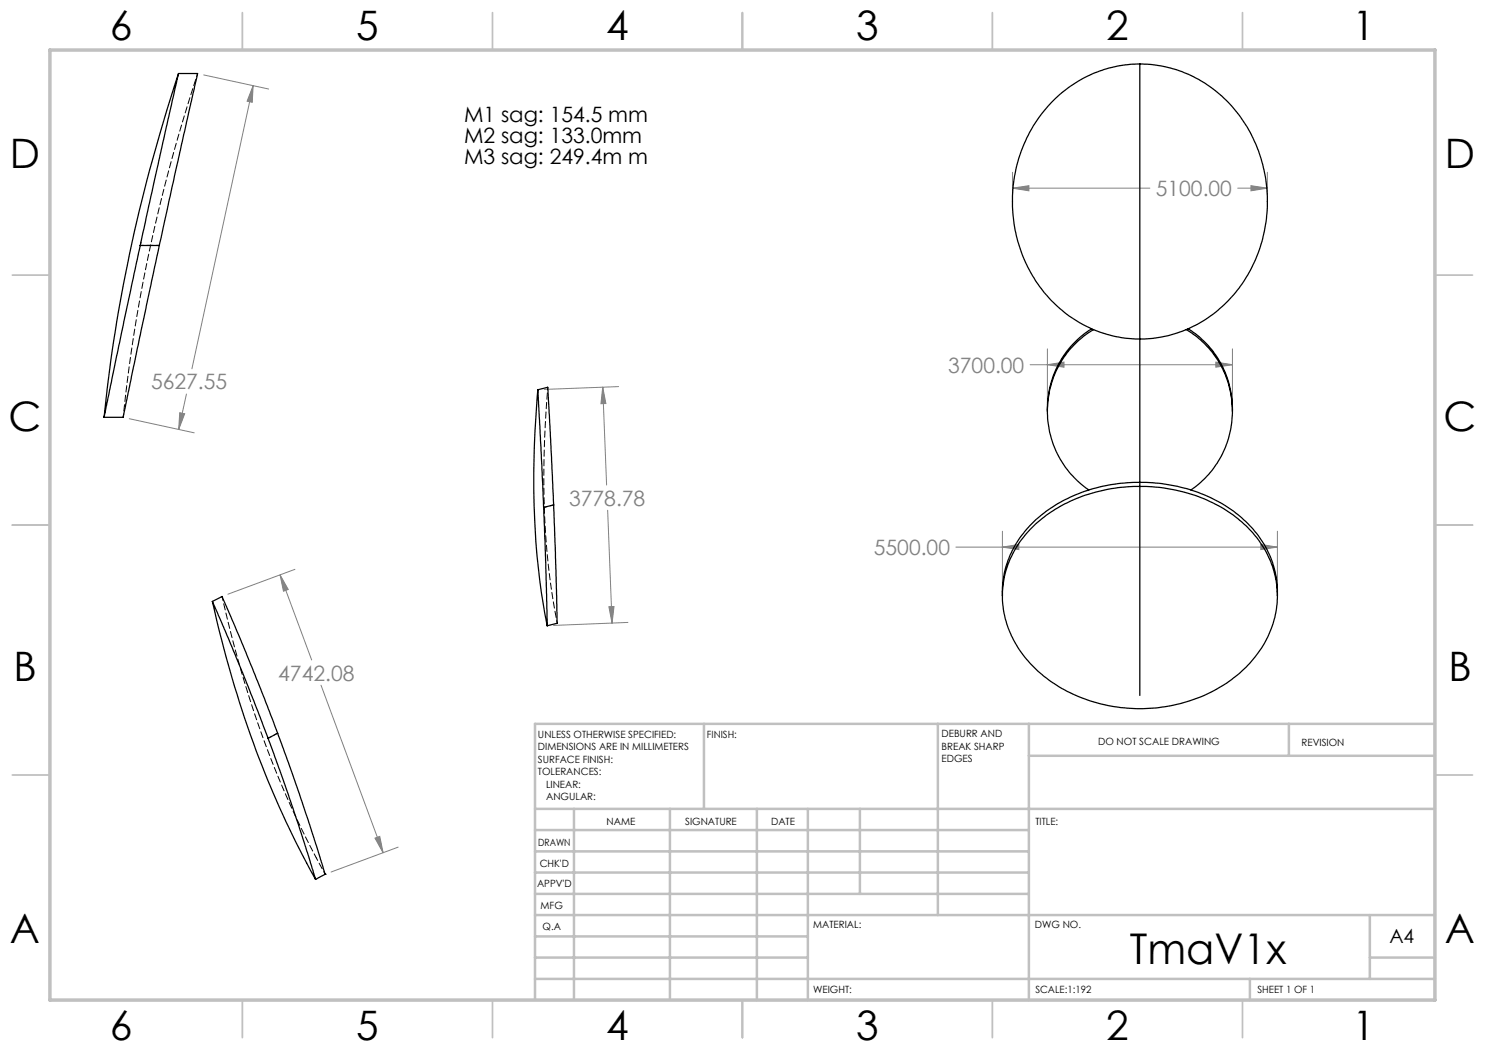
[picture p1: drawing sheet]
<svg xmlns="http://www.w3.org/2000/svg" width="297mm" height="210mm" viewBox="0 0 297 210" stroke-linecap="round" stroke-linejoin="round" font-family="sans-serif">
<g fill="none" stroke="#808080" stroke-width=".2">
<path d="M40.7 15l13 2.8M50.6 17.1l-12.2 56.7M50.6 17.1l-.2 3.4-1-.3zM202.5 34.5v4.5M202.5 37.6h27.5M202.5 37.6l3.3-.5v1.1zM247.5 37.6h6M250.2 37.1l3.3 .5-3.3 .6zM253.5 34.5v4.5M37.3 78.8l-1.6 7.1M120.5 77.4l.8 19.6M120.5 77.4l.7 3.3h-1z"/>
<path d="M123.7 77.3l-14.9 .6M206 72.9h40.5M209.5 69.8v11.2M209.5 72.9l3.3-.5v1zM243.2 72.4l3.3 .5-3.3 .5zM246.5 69.8v11.2M25.9 83.7l12.9 2.9M35.9 82.5l1 .3-1.2 3.1zM56 115l6.3 17M56 115l1.6 2.9-.9 .3zM59 113.9l-13.4 4.9M121.5 102.1l.9 22.5"/>
<path d="M191.2 109.4h64.3M200.5 106.2v11.7M200.5 109.4l3.3-.5v1zM252.2 108.9l3.3 .5-3.3 .5zM255.5 106.2v11.7M64.2 137l12.4 33.6M121.8 121.3h1l-.4 3.3zM125.6 124.5l-14.9 .6M75 167.6l1-.3 .6 3.3zM79.6 169.4l-13.4 5"/>
</g>
<g fill="none" stroke="#c0c0c0" stroke-width=".35">
<path d="M48.5 2.5v7.5M98.5 2.5v7.5M148.5 2.5v7.5M198.5 2.5v7.5M248.5 2.5v7.5M2.5 55h7.5M287 55h7.5M2.5 105h7.5M287 105h7.5M2.5 155h7.5M287 155h7.5M48.5 200v7.5"/>
<path d="M98.5 200v7.5M148.5 200v7.5M198.5 200v7.5M248.5 200v7.5"/>
</g>
<g fill="none" stroke="#c0c0c0" stroke-width=".5">
<path d="M140.8 144.8v17M187.6 144.8v38.2M205.8 144.8v55.2M205.8 151.2h81.2M257.8 144.8v6.4M287 144.8h-180v55.2M107 161.8h180M107 178.8h98.8M107 174.5h98.8M107 170.3h98.8M107 166h98.8M114.8 161.8v38.2"/>
<path d="M134 161.8v38.2M151.4 161.8v38.2M161.6 161.8v38.2M172 161.8v17M107 195.8h180M107 191.5h54.6M107 187.3h54.6M107 183h180M250 195.8v4.2M274 191.5h13M274 183v12.8"/>
</g>
<path d="M10 10h277v190h-277z" fill="none" stroke="#c0c0c0" stroke-width=".7"/>
<path d="M120.5 77.4l.7 3.3h-1zM121.8 121.3h1l-.4 3.3zM75 167.6l1-.3 .6 3.3zM56 115l1.6 2.9-.9 .3zM50.6 17.1l-.2 3.4-1-.3zM35.9 82.5l1 .3-1.2 3.1zM250.2 37.1l3.3 .5-3.3 .6zM202.5 37.6l3.3-.5v1.1zM243.2 72.4l3.3 .5-3.3 .5zM209.5 72.9l3.3-.5v1zM252.2 108.9l3.3 .5-3.3 .5zM200.5 109.4l3.3-.5v1z" fill="#808080"/>
<g fill="none" stroke="#000" stroke-width=".25">
<path d="M35.7 14.7h3.8v.1l-7.6 34.3M35.7 14.7a319.4 319.4 0 0 0-14.9 68.8M35.7 14.7l-7.7 34.4M228 12.8a25.6 25.6 0 0 0-23.9 17.9 28.8 28.8 0 0 0 9.7 32.5 24.5 24.5 0 0 0 14.2 4.6M228 12.8v55M228 12.8a25.7 25.7 0 0 1 24.1 18.5 28.4 28.4 0 0 1-12.6 33.6 24.2 24.2 0 0 1-11.5 2.9M28 49.1l-7.2 34.4M28 49.1h3.9M31.9 49.1l-7.2 34.3-3.9 .1M107.6 78l1.9-.5 .1 .1 1.1 23.4M107.6 78l1.1 23.5M107.6 78a167.7 167.7 0 0 0 1.8 47.2"/>
<path d="M218.3 65.7a18.9 18.9 0 0 0-8.8 16.5M218.7 65.9a18.9 18.9 0 0 0-9.2 16.3M228 67.8v28.7M237.2 65.9a18.9 18.9 0 0 1 9.3 16.3M237.6 65.7a19 19 0 0 1 8.9 16.5M209.5 82.2a19 19 0 0 0 8.3 15.8M228 97.3a29.9 29.9 0 0 0-22.7 9.4 18.7 18.7 0 0 0-4.8 12.5M228 96.5a29.9 29.9 0 0 0-22.7 9.4 19.2 19.2 0 0 0-4.8 13.3M228 96.5v.8M228 97.3a29.9 29.9 0 0 1 22.6 9.4 19.1 19.1 0 0 1 4.9 12.5M228 96.5a29.9 29.9 0 0 1 22.6 9.4 19.2 19.2 0 0 1 4.9 13.3M228 97.3v41.8"/>
<path d="M246.5 82.2a18.9 18.9 0 0 1-8.3 15.8M108.7 101.5l.7 23.7M110.7 101l.7 23.7-2 .5M110.7 101l-2 .5M200.5 119.2a21 21 0 0 0 9.2 16.7 31.7 31.7 0 0 0 38.3-1.3 20.7 20.7 0 0 0 7.5-15.4M42.5 120.3a202.3 202.3 0 0 0 20.6 55.6M42.5 120.3l6 14.2 5.1 13.2M42.5 120.3l1.9-1 6 14.2 5.1 13.1M53.6 147.7l6.1 17.3 3.4 10.9M55.5 146.6l-1.9 1.1M55.5 146.6l4.3 12 5.2 16.3M65 174.9l-1.9 1"/>
<path d="M65 174.9h.1"/>
</g>
<path d="M55.5 146.6l-1.9 1" fill="none" stroke="#000" stroke-width=".2" stroke-dasharray="1.3 .6" stroke-dashoffset=".5"/>
<path d="M28.2 48.4l-.1 .7M63.2 171.6a205.3 205.3 0 0 1-18.8-52.3" fill="none" stroke="#000" stroke-width=".2" stroke-dasharray="1.3 .6" stroke-dashoffset=".4"/>
<path d="M111.4 124.6a164.3 164.3 0 0 1-2-45.3l.2-1.9" fill="none" stroke="#000" stroke-width=".2" stroke-dasharray="1.3 .6" stroke-dashoffset=".8"/>
<path d="M31.9 49.1h-3.8M24.6 83.5a320.6 320.6 0 0 1 14.9-68.8M108.7 101.5l2-.5" fill="none" stroke="#000" stroke-width=".2" stroke-dasharray="1.3 .6" stroke-dashoffset=".6"/>
<path d="M63.2 171.6l1.8 3.2" fill="none" stroke="#000" stroke-width=".2" stroke-dasharray="1.3 .6" stroke-dashoffset=".7"/>
<text font-size="8.5" x="226" y="192.7">TmaV1x</text>
<g font-size="8.1">
<text x="22" y="8">6</text>
<text x="71.2" y="8">5</text>
<text x="121.2" y="8">4</text>
<text x="171.3" y="8">3</text>
<text x="221.3" y="8">2</text>
<text x="270.5" y="8">1</text>
<text x="2" y="33.6">D</text>
<text x="289" y="33.6">D</text>
<text x="1.7" y="86.1">C</text>
<text x="288.7" y="86.1">C</text>
<text x="2.7" y="136.1">B</text>
<text x="289.7" y="136.1">B</text>
<text x="2" y="188.6">A</text>
<text x="289" y="188.6">A</text>
<text x="22" y="208">6</text>
<text x="71.2" y="208">5</text>
<text x="121.2" y="208">4</text>
<text x="171.3" y="208">3</text>
<text x="221.3" y="208">2</text>
<text x="270.5" y="208">1</text>
</g>
<g font-size="4.2">
<text x="92.8" y="24.4">M1 sag: 154.5 mm</text>
<text x="92.8" y="28.5">M2 sag: 133.0mm</text>
<text x="92.8" y="32.7">M3 sag: 249.4m m</text>
</g>
<g font-size="4.2" fill="#808080">
<text x="231.2" y="39.2">5100.00</text>
<text x="30.2" y="77.8">5627.55</text>
<text x="189.6" y="74.5">3700.00</text>
<text x="113.8" y="101.1">3778.78</text>
<text x="174.8" y="111">5500.00</text>
<text x="55.7" y="136.1">4742.08</text>
</g>
<text font-size="3.9" x="277.9" y="188.5">A4</text>
<g font-size="2">
<text x="107.6" y="147.6">UNLESS OTHERWISE SPECIFIED:</text>
<text x="141.4" y="147.6">FINISH:</text>
<text x="188.3" y="147.5">DEBURR AND</text>
<text x="188.3" y="150">BREAK SHARP</text>
<text x="219.6" y="149">DO NOT SCALE DRAWING</text>
<text x="260.3" y="149.2">REVISION</text>
<text x="107.6" y="150.1">DIMENSIONS ARE IN MILLIMETERS</text>
<text x="107.6" y="152.6">SURFACE FINISH:</text>
<text x="107.6" y="155.1">TOLERANCES:</text>
<text x="188.3" y="152.5">EDGES</text>
<text x="109.2" y="157.6">LINEAR:</text>
<text x="109.2" y="160.1">ANGULAR:</text>
<text x="121.3" y="165">NAME</text>
<text x="137" y="164.9">SIGNATURE</text>
<text x="154.2" y="164.9">DATE</text>
<text x="207.1" y="164.9">TITLE:</text>
<text x="107.6" y="169.1">DRAWN</text>
<text x="107.9" y="173.3">CHK'D</text>
<text x="107.4" y="177.4">APPV'D</text>
<text x="108.1" y="181.8">MFG</text>
<text x="108.5" y="186">Q.A</text>
<text x="162.6" y="185.5">MATERIAL:</text>
<text x="207" y="185.5">DWG NO.</text>
<text x="162.6" y="198.5">WEIGHT:</text>
<text x="207.1" y="198.6">SCALE:1:192</text>
<text x="251.5" y="198.6">SHEET 1 OF 1</text>
</g>
</svg>
